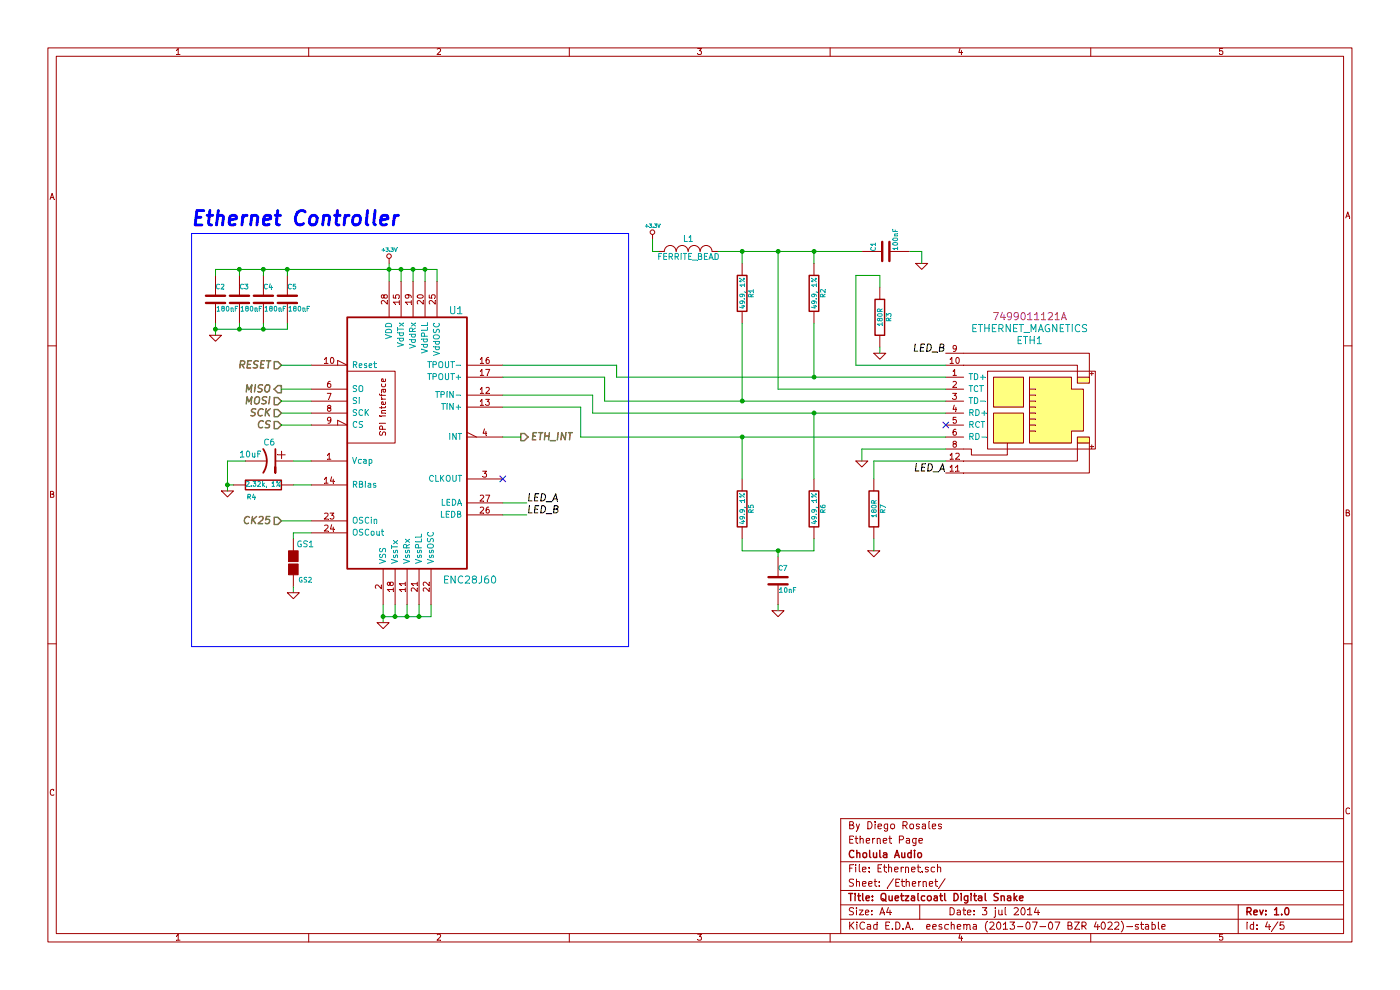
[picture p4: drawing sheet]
EESchema Schematic File Version 2
LIBS:power
LIBS:device
LIBS:transistors
LIBS:conn
LIBS:linear
LIBS:regul
LIBS:74xx
LIBS:cmos4000
LIBS:adc-dac
LIBS:memory
LIBS:xilinx
LIBS:special
LIBS:microcontrollers
LIBS:dsp
LIBS:microchip
LIBS:analog_switches
LIBS:motorola
LIBS:texas
LIBS:intel
LIBS:audio
LIBS:interface
LIBS:digital-audio
LIBS:philips
LIBS:display
LIBS:cypress
LIBS:siliconi
LIBS:opto
LIBS:atmel
LIBS:contrib
LIBS:valves
LIBS:papilio_wings
LIBS:Ethernet_controllers
LIBS:Transformers
LIBS:ADC
LIBS:PLL
LIBS:Jacks
LIBS:DAC
LIBS:Pushbutton
LIBS:Quetzalcoatl-cache
EELAYER 27 0
EELAYER END
$Descr A4 11693 8268
encoding utf-8
Sheet 2 5
Title "Quetzalcoatl Digital Snake"
Date "3 jul 2014"
Rev "1.0"
Comp "Cholula Audio"
Comment1 "Ethernet Page"
Comment2 "By Diego Rosales"
Comment3 ""
Comment4 ""
$EndDescr
$Comp
L ENC28J60 U1
U 1 1
P 3350 3750
F 0 "U1" H 3750 4900 60  0000 L CNN
F 1 "ENC28J60" H 3700 2650 60  0000 L CNN
F 2 "" H 3350 3750 60  0000 C CNN
F 3 "" H 3350 3750 60  0000 C CNN
	1    3350 3750
	1    0    0    -1  
$EndComp
$Comp
L R R4
U 1 1
P 2200 4050
F 0 "R4" V 2100 4150 40  0000 C CNN
F 1 "2.32k, 1%" V 2207 4051 40  0000 C CNN
F 2 "~" V 2130 4050 30  0000 C CNN
F 3 "~" H 2200 4050 30  0000 C CNN
	1    2200 4050
	0    -1   -1   0   
$EndComp
$Comp
L GND #PWR40
U 1 1
P 1900 4100
F 0 "#PWR40" H 1900 4100 30  0001 C CNN
F 1 "GND" H 1900 4030 30  0001 C CNN
F 2 "" H 1900 4100 60  0000 C CNN
F 3 "" H 1900 4100 60  0000 C CNN
	1    1900 4100
	1    0    0    -1  
$EndComp
$Comp
L CP1 C6
U 1 1
P 2250 3850
F 0 "C6" V 2100 3800 50  0000 L CNN
F 1 "10uF" V 2200 3600 50  0000 L CNN
F 2 "~" H 2250 3850 60  0000 C CNN
F 3 "~" H 2250 3850 60  0000 C CNN
	1    2250 3850
	0    1    1    0   
$EndComp
Text HLabel 2350 3550 0    60   Input Italic 12
CS
Text HLabel 2350 3350 0    60   Input Italic 12
MOSI
Text HLabel 2350 3250 0    60   Output Italic 12
MISO
Text HLabel 2350 3050 0    60   Input Italic 12
RESET
$Comp
L ETHERNET_MAGNETICS ETH1
U 1 1
P 8500 3350
F 0 "ETH1" H 8600 3850 60  0000 C CNN
F 1 "ETHERNET_MAGNETICS" H 8600 3950 60  0000 C CNN
F 2 "" H 8600 3850 60  0000 C CNN
F 3 "7499011121A" H 8600 4050 60  0000 C CNN
	1    8500 3350
	1    0    0    -1  
$EndComp
$Comp
L R R1
U 1 1
P 6200 2450
F 0 "R1" V 6280 2450 40  0000 C CNN
F 1 "49.9, 1%" V 6207 2451 40  0000 C CNN
F 2 "~" V 6130 2450 30  0000 C CNN
F 3 "~" H 6200 2450 30  0000 C CNN
	1    6200 2450
	1    0    0    -1  
$EndComp
$Comp
L R R2
U 1 1
P 6800 2450
F 0 "R2" V 6880 2450 40  0000 C CNN
F 1 "49.9, 1%" V 6807 2451 40  0000 C CNN
F 2 "~" V 6730 2450 30  0000 C CNN
F 3 "~" H 6800 2450 30  0000 C CNN
	1    6800 2450
	1    0    0    -1  
$EndComp
$Comp
L C C1
U 1 1
P 7400 2100
F 0 "C1" H 7400 2200 40  0000 L CNN
F 1 "100nF" H 7406 2015 40  0000 L CNN
F 2 "~" H 7438 1950 30  0000 C CNN
F 3 "~" H 7400 2100 60  0000 C CNN
	1    7400 2100
	0    -1   -1   0   
$EndComp
$Comp
L GND #PWR36
U 1 1
P 7700 2200
F 0 "#PWR36" H 7700 2200 30  0001 C CNN
F 1 "GND" H 7700 2130 30  0001 C CNN
F 2 "" H 7700 2200 60  0000 C CNN
F 3 "" H 7700 2200 60  0000 C CNN
	1    7700 2200
	1    0    0    -1  
$EndComp
$Comp
L INDUCTOR_SMALL L1
U 1 1
P 5750 2100
F 0 "L1" H 5750 2200 50  0000 C CNN
F 1 "FERRITE_BEAD" H 5750 2050 50  0000 C CNN
F 2 "~" H 5750 2100 60  0000 C CNN
F 3 "~" H 5750 2100 60  0000 C CNN
	1    5750 2100
	1    0    0    -1  
$EndComp
$Comp
L +3.3V #PWR34
U 1 1
P 5450 2000
F 0 "#PWR34" H 5450 1960 30  0001 C CNN
F 1 "+3.3V" H 5450 2110 30  0000 C CNN
F 2 "" H 5450 2000 60  0000 C CNN
F 3 "" H 5450 2000 60  0000 C CNN
	1    5450 2000
	1    0    0    -1  
$EndComp
NoConn ~ 7900 3550
$Comp
L R R5
U 1 1
P 6200 4250
F 0 "R5" V 6280 4250 40  0000 C CNN
F 1 "49.9, 1%" V 6207 4251 40  0000 C CNN
F 2 "~" V 6130 4250 30  0000 C CNN
F 3 "~" H 6200 4250 30  0000 C CNN
	1    6200 4250
	1    0    0    -1  
$EndComp
$Comp
L R R6
U 1 1
P 6800 4250
F 0 "R6" V 6880 4250 40  0000 C CNN
F 1 "49.9, 1%" V 6807 4251 40  0000 C CNN
F 2 "~" V 6730 4250 30  0000 C CNN
F 3 "~" H 6800 4250 30  0000 C CNN
	1    6800 4250
	1    0    0    -1  
$EndComp
$Comp
L C C7
U 1 1
P 6500 4850
F 0 "C7" H 6500 4950 40  0000 L CNN
F 1 "10nF" H 6506 4765 40  0000 L CNN
F 2 "~" H 6538 4700 30  0000 C CNN
F 3 "~" H 6500 4850 60  0000 C CNN
	1    6500 4850
	1    0    0    -1  
$EndComp
$Comp
L GND #PWR43
U 1 1
P 6500 5100
F 0 "#PWR43" H 6500 5100 30  0001 C CNN
F 1 "GND" H 6500 5030 30  0001 C CNN
F 2 "" H 6500 5100 60  0000 C CNN
F 3 "" H 6500 5100 60  0000 C CNN
	1    6500 5100
	1    0    0    -1  
$EndComp
$Comp
L R R7
U 1 1
P 7300 4250
F 0 "R7" V 7380 4250 40  0000 C CNN
F 1 "180R" V 7307 4251 40  0000 C CNN
F 2 "~" V 7230 4250 30  0000 C CNN
F 3 "~" H 7300 4250 30  0000 C CNN
	1    7300 4250
	1    0    0    -1  
$EndComp
$Comp
L GND #PWR41
U 1 1
P 7300 4600
F 0 "#PWR41" H 7300 4600 30  0001 C CNN
F 1 "GND" H 7300 4530 30  0001 C CNN
F 2 "" H 7300 4600 60  0000 C CNN
F 3 "" H 7300 4600 60  0000 C CNN
	1    7300 4600
	1    0    0    -1  
$EndComp
$Comp
L R R3
U 1 1
P 7350 2650
F 0 "R3" V 7430 2650 40  0000 C CNN
F 1 "180R" V 7357 2651 40  0000 C CNN
F 2 "~" V 7280 2650 30  0000 C CNN
F 3 "~" H 7350 2650 30  0000 C CNN
	1    7350 2650
	1    0    0    -1  
$EndComp
$Comp
L GND #PWR38
U 1 1
P 7350 2950
F 0 "#PWR38" H 7350 2950 30  0001 C CNN
F 1 "GND" H 7350 2880 30  0001 C CNN
F 2 "" H 7350 2950 60  0000 C CNN
F 3 "" H 7350 2950 60  0000 C CNN
	1    7350 2950
	1    0    0    -1  
$EndComp
Wire Wire Line
	2450 4050 2600 4050
Wire Wire Line
	1950 4050 1900 4050
Wire Wire Line
	1900 3850 1900 4100
Wire Wire Line
	2600 3850 2450 3850
Wire Wire Line
	2050 3850 1900 3850
Connection ~ 1900 4050
Wire Wire Line
	2350 3550 2600 3550
Wire Wire Line
	2350 3350 2600 3350
Wire Wire Line
	2350 3250 2600 3250
Wire Wire Line
	2350 3050 2600 3050
Wire Wire Line
	4200 3050 5150 3050
Wire Wire Line
	5150 3050 5150 3150
Wire Wire Line
	5150 3150 7900 3150
Wire Wire Line
	4200 3150 5050 3150
Wire Wire Line
	5050 3150 5050 3350
Wire Wire Line
	5050 3350 7900 3350
Wire Wire Line
	7900 3450 4950 3450
Wire Wire Line
	4950 3450 4950 3300
Wire Wire Line
	4950 3300 4200 3300
Wire Wire Line
	4200 3400 4850 3400
Wire Wire Line
	4850 3400 4850 3650
Wire Wire Line
	4850 3650 7900 3650
Wire Wire Line
	6200 2700 6200 3350
Connection ~ 6200 3350
Wire Wire Line
	6800 2700 6800 3150
Connection ~ 6800 3150
Wire Wire Line
	6500 3250 7900 3250
Wire Wire Line
	6500 2100 6500 3250
Wire Wire Line
	6200 2200 6200 2100
Wire Wire Line
	6000 2100 7200 2100
Wire Wire Line
	6800 2100 6800 2200
Connection ~ 6500 2100
Connection ~ 6800 2100
Wire Wire Line
	7600 2100 7700 2100
Wire Wire Line
	7700 2100 7700 2200
Connection ~ 6200 2100
Wire Wire Line
	5500 2100 5450 2100
Wire Wire Line
	5450 2100 5450 2000
Wire Wire Line
	6200 3650 6200 4000
Connection ~ 6200 3650
Wire Wire Line
	6800 3450 6800 4000
Connection ~ 6800 3450
Wire Wire Line
	6200 4500 6200 4600
Wire Wire Line
	6200 4600 6800 4600
Wire Wire Line
	6800 4600 6800 4500
Wire Wire Line
	6500 4600 6500 4650
Connection ~ 6500 4600
Wire Wire Line
	6500 5050 6500 5100
Wire Wire Line
	7900 3850 7300 3850
Wire Wire Line
	7300 3850 7300 4000
Wire Wire Line
	7300 4500 7300 4600
Wire Wire Line
	7900 3050 7150 3050
Wire Wire Line
	7150 3050 7150 2300
Wire Wire Line
	7150 2300 7350 2300
Wire Wire Line
	7350 2300 7350 2400
Wire Wire Line
	7350 2900 7350 2950
Wire Wire Line
	3250 2200 3250 2350
Wire Wire Line
	1800 2250 3650 2250
Wire Wire Line
	3650 2250 3650 2350
Wire Wire Line
	3350 2350 3350 2250
Connection ~ 3350 2250
Wire Wire Line
	3450 2350 3450 2250
Connection ~ 3450 2250
Wire Wire Line
	3550 2350 3550 2250
Connection ~ 3550 2250
Connection ~ 3250 2250
$Comp
L +3.3V #PWR35
U 1 1
P 3250 2200
F 0 "#PWR35" H 3250 2160 30  0001 C CNN
F 1 "+3.3V" H 3250 2310 30  0000 C CNN
F 2 "" H 3250 2200 60  0000 C CNN
F 3 "" H 3250 2200 60  0000 C CNN
	1    3250 2200
	1    0    0    -1  
$EndComp
$Comp
L C C2
U 1 1
P 1800 2500
F 0 "C2" H 1800 2600 40  0000 L CNN
F 1 "180nF" H 1806 2415 40  0000 L CNN
F 2 "~" H 1838 2350 30  0000 C CNN
F 3 "~" H 1800 2500 60  0000 C CNN
	1    1800 2500
	1    0    0    -1  
$EndComp
$Comp
L C C3
U 1 1
P 2000 2500
F 0 "C3" H 2000 2600 40  0000 L CNN
F 1 "180nF" H 2006 2415 40  0000 L CNN
F 2 "~" H 2038 2350 30  0000 C CNN
F 3 "~" H 2000 2500 60  0000 C CNN
	1    2000 2500
	1    0    0    -1  
$EndComp
$Comp
L C C4
U 1 1
P 2200 2500
F 0 "C4" H 2200 2600 40  0000 L CNN
F 1 "180nF" H 2206 2415 40  0000 L CNN
F 2 "~" H 2238 2350 30  0000 C CNN
F 3 "~" H 2200 2500 60  0000 C CNN
	1    2200 2500
	1    0    0    -1  
$EndComp
$Comp
L C C5
U 1 1
P 2400 2500
F 0 "C5" H 2400 2600 40  0000 L CNN
F 1 "180nF" H 2406 2415 40  0000 L CNN
F 2 "~" H 2438 2350 30  0000 C CNN
F 3 "~" H 2400 2500 60  0000 C CNN
	1    2400 2500
	1    0    0    -1  
$EndComp
Wire Wire Line
	1800 2300 1800 2250
Wire Wire Line
	2000 2300 2000 2250
Connection ~ 2000 2250
Wire Wire Line
	2200 2300 2200 2250
Connection ~ 2200 2250
Wire Wire Line
	2400 2300 2400 2250
Connection ~ 2400 2250
Wire Wire Line
	1800 2700 1800 2800
Wire Wire Line
	1800 2750 2400 2750
Wire Wire Line
	2400 2750 2400 2700
Wire Wire Line
	2200 2700 2200 2750
Connection ~ 2200 2750
Wire Wire Line
	2000 2700 2000 2750
Connection ~ 2000 2750
Connection ~ 1800 2750
$Comp
L GND #PWR37
U 1 1
P 1800 2800
F 0 "#PWR37" H 1800 2800 30  0001 C CNN
F 1 "GND" H 1800 2730 30  0001 C CNN
F 2 "" H 1800 2800 60  0000 C CNN
F 3 "" H 1800 2800 60  0000 C CNN
	1    1800 2800
	1    0    0    -1  
$EndComp
Wire Wire Line
	3200 5050 3200 5200
Wire Wire Line
	3200 5150 3600 5150
Wire Wire Line
	3600 5150 3600 5050
Wire Wire Line
	3300 5050 3300 5150
Connection ~ 3300 5150
Wire Wire Line
	3400 5050 3400 5150
Connection ~ 3400 5150
Wire Wire Line
	3500 5050 3500 5150
Connection ~ 3500 5150
Connection ~ 3200 5150
$Comp
L GND #PWR44
U 1 1
P 3200 5200
F 0 "#PWR44" H 3200 5200 30  0001 C CNN
F 1 "GND" H 3200 5130 30  0001 C CNN
F 2 "" H 3200 5200 60  0000 C CNN
F 3 "" H 3200 5200 60  0000 C CNN
	1    3200 5200
	1    0    0    -1  
$EndComp
Text HLabel 4350 3650 2    60   Output Italic 12
ETH_INT
Wire Wire Line
	4200 3650 4350 3650
NoConn ~ 4200 4000
Wire Wire Line
	2600 4350 2350 4350
Text HLabel 2350 4350 0    60   Input Italic 12
CK25
$Comp
L GS2 GS1
U 1 1
P 2450 4700
F 0 "GS1" H 2550 4850 50  0000 C CNN
F 1 "GS2" H 2550 4551 40  0000 C CNN
F 2 "" H 2450 4700 60  0000 C CNN
F 3 "" H 2450 4700 60  0000 C CNN
	1    2450 4700
	1    0    0    -1  
$EndComp
Wire Wire Line
	2450 4500 2450 4450
Wire Wire Line
	2450 4450 2600 4450
Wire Wire Line
	2450 4900 2450 4950
$Comp
L GND #PWR42
U 1 1
P 2450 4950
F 0 "#PWR42" H 2450 4950 30  0001 C CNN
F 1 "GND" H 2450 4880 30  0001 C CNN
F 2 "" H 2450 4950 60  0000 C CNN
F 3 "" H 2450 4950 60  0000 C CNN
	1    2450 4950
	1    0    0    -1  
$EndComp
Text Label 4400 4200 0    60   Italic 0
LED_A
Wire Wire Line
	4200 4200 4400 4200
Text Label 4400 4300 0    60   Italic 0
LED_B
Wire Wire Line
	4200 4300 4400 4300
Text Label 7900 2950 2    60   Italic 0
LED_B
Text Label 7900 3950 2    60   Italic 0
LED_A
Wire Wire Line
	7900 3750 7200 3750
Wire Wire Line
	7200 3750 7200 3850
$Comp
L GND #PWR39
U 1 1
P 7200 3850
F 0 "#PWR39" H 7200 3850 30  0001 C CNN
F 1 "GND" H 7200 3780 30  0001 C CNN
F 2 "" H 7200 3850 60  0000 C CNN
F 3 "" H 7200 3850 60  0000 C CNN
	1    7200 3850
	1    0    0    -1  
$EndComp
Wire Wire Line
	2350 3450 2600 3450
Text HLabel 2350 3450 0    60   Input Italic 12
SCK
Wire Notes Line
	1600 1950 1600 5400
Wire Notes Line
	1600 5400 5250 5400
Wire Notes Line
	5250 5400 5250 1950
Wire Notes Line
	5250 1950 1600 1950
Text Notes 1600 1900 0    120  Italic 24
Ethernet Controller
$EndSCHEMATC
